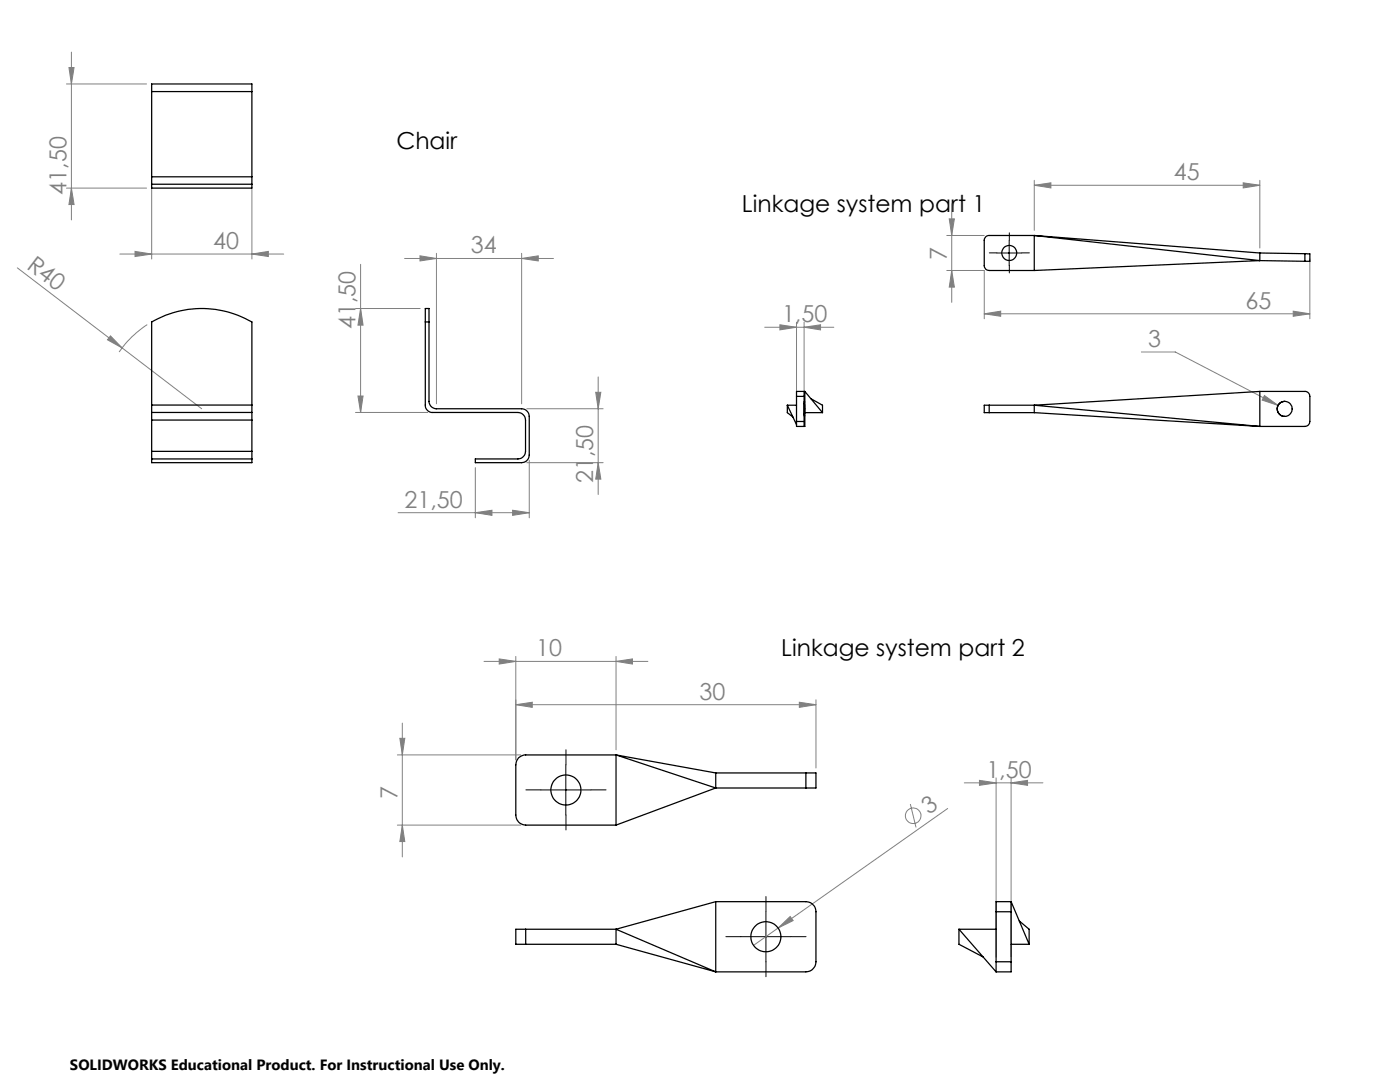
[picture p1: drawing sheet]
<svg xmlns="http://www.w3.org/2000/svg" width="279mm" height="216mm" viewBox="0 0 279 216" stroke-linecap="round" stroke-linejoin="round" font-family="sans-serif">
<g fill="none" stroke="#808080" stroke-width=".2">
<path d="M13.3 16.8h15.9M13.8 13.5h1l-.5 3.3zM14.3 10.4v33.5M13.3 37.5h15.9M14.3 37.5l.5 3.3h-1zM30.3 37.8v13.9M50.3 37.8v13.9M206.4 37l3.3-.5v1zM206.4 36v10M206.4 37h45M248.1 36.5l3.3 .5-3.3 .5zM251.4 36v13.5"/>
<path d="M3.5 53.4l36.8 28.2M23.9 50.7h32.7M27 50.2l3.3 .5-3.3 .5zM50.3 50.7l3.3-.5v1zM72 52.7v29.6M80.8 51.6h29.7M83.8 51l3.3 .6-3.3 .5zM87.1 50.6v30M104.1 51.6l3.3-.6v1.1zM104.1 50.6v30M188.9 54h7.5v9.6M188.9 47h7.5"/>
<path d="M189.4 43.7h1.1l-.6 3.3zM189.9 54l.6 3.3h-1.1zM189.9 40.6v19.7M261.4 51.6v12M22 67l2.4 2.4-3-1.6zM29.4 64.8a19.4 19.4 0 0 0-5.6 5.4M70.9 61.6h13M71.4 79h1.1l-.5 3.3zM72 61.6l.5 3.3h-1.1zM118.9 78.3h1l-.5 3.3zM119.4 75.2v23.5M152.6 65.3h13.8"/>
<path d="M155.6 64.8l3.4 .5-3.4 .5zM159 64.3v13.8M160.5 65.3l3.3-.5v1zM160.5 64.3v13.8M196.4 62.6l3.3-.5v1zM196.4 62.6h65M227.8 70.2h6.8l20.5 10.7M252.3 78.9l2.8 2-3.2-1.1zM258.1 62.1l3.3 .5-3.3 .5zM70.9 82.3h14.5M94.9 93.3v10M105.1 81.6h15.3"/>
<path d="M105.1 92.3h15.3M105.6 91.8v11.5M119.4 92.3l.5 3.3h-1zM79.4 102.3h26.2M94.9 102.3l3.3-.5v1zM102.3 101.8l3.3 .5-3.3 .5zM96.6 132h32.7M99.6 131.5l3.3 .5-3.3 .5zM102.9 131v20.6M122.9 132l3.3-.5v1zM122.9 131v18.6M162.8 139.6v13.6"/>
<path d="M79.3 150.6h24.6M79.8 147.3h1l-.5 3.3zM80.3 144.3v26.7M102.9 140.6l3.3-.5v1zM102.9 140.6h59.9M159.5 140.1l3.3 .5-3.3 .5zM192.4 156.2h15.7M195.5 155.7l3.3 .5-3.3 .5zM198.8 155.2v35.7M201.8 156.2l3.3-.5v1zM201.8 155.2v35.7M79.3 164.6h24.6"/>
<path d="M80.3 164.6l.5 3.3h-1zM181.7 160.4l1.1 4.7M189.1 161.3l-33.8 23.9M155.3 185.2l2.4-2.3 .6 .8zM155.3 185.2l-4.9 3.4"/>
<circle cx="182.2" cy="162.8" r="1.55"/>
</g>
<path d="M198.9 50.5h-1.5M201.4 48v-1.5M201.4 53v1.5M203.9 50.5h1.5M108 157.6h-3M113 152.6v-3M118 157.6h3M113 162.6v3M147.9 186.9h-3M152.9 181.9v-3M152.9 191.9v3M157.9 186.9h3" fill="none" stroke="#000" stroke-width=".2" stroke-dasharray="15.2 1.3 1.3 1.3"/>
<path d="M198.9 50.5h5M201.4 48v5M108 157.6h9.9M112.9 152.6v10M147.8 186.9h10M152.9 181.9v10" fill="none" stroke="#000" stroke-width=".2"/>
<g fill="#808080">
<path d="M22 67l2.4 2.4-3-1.6z"/>
<path d="M155.3 185.2l2.4-2.3 .6 .8z"/>
<path d="M102.3 101.8l3.3 .5-3.3 .5zM94.9 102.3l3.3-.5v1zM122.9 132l3.3-.5v1zM99.6 131.5l3.3 .5-3.3 .5z"/>
<path d="M83.8 51l3.3 .6-3.3 .5zM104.1 51.6l3.3-.6v1.1zM252.3 78.9l-.4 .9 3.2 1.1zM196.4 62.6l3.3-.5v1zM258.1 62.1l3.3 .5-3.3 .5zM206.4 37l3.3-.5v1zM248.1 36.5l3.3 .5-3.3 .5zM155.6 64.8l3.4 .5-3.4 .5zM160.5 65.3l3.3-.5v1zM102.9 140.6l3.3-.5v1zM159.5 140.1l3.3 .5-3.3 .5z"/>
<path d="M27 50.2l3.3 .5-3.3 .5zM50.3 50.7l3.3-.5v1z"/>
<path d="M71.4 79h1.1l-.5 3.3zM72 61.6l.5 3.3h-1.1z"/>
<path d="M13.8 13.5h1l-.5 3.3zM14.3 37.5l.5 3.3h-1zM118.9 78.3h1l-.5 3.3zM119.4 92.3l.5 3.3h-1zM189.4 43.7h1.1l-.6 3.3zM189.9 54l.6 3.3h-1.1zM79.8 147.3h1l-.5 3.3zM80.3 164.6l.5 3.3h-1z"/>
<path d="M195.5 155.7l3.3 .5-3.3 .5zM201.8 156.2l3.3-.5v1z"/>
</g>
<g fill="none" stroke="#000" stroke-width=".25">
<path d="M30.3 18.3v-1.5h20v1.5M30.3 18.3v17M30.3 18.3h20M50.3 18.3v17M30.3 36.8h20M30.3 36.8v.7h20v-.7M30.3 35.3v1.5M30.3 35.3h20M50.3 35.3v1.5M206.4 47h-9a.96 .96 0 0 0-1 1v5a.96 .96 0 0 0 1 1h9M206.4 47v7M206.4 47l45 5"/>
<path d="M206.4 47l45 3.5M251.4 50.5v1.5M251.4 52l-45 2M251.4 50.5l9 .1M251.4 52l9 .1M260.4 50.6l1 .1v1.4h-1M260.4 50.6v1.5M84.9 64.2v16.6a1.44 1.44 0 0 0 1.5 1.5h17a1.56 1.56 0 0 1 1.5 1.5v6.3a1.56 1.56 0 0 1-1.5 1.5h-8.5v.7h9.2a1.49 1.49 0 0 0 1.5-1.5v-7.7a1.56 1.56 0 0 0-1.5-1.5h-17a1.49 1.49 0 0 1-1.5-1.5v-15.9M84.9 64.2v-2.6h.7v2.6M84.9 64.2h.7M159 79.1v5M159 79.1h1.5"/>
<path d="M160.5 78.1v1M160.5 79.1v5M160.6 78.1h-1.6v1M160.6 78.1v7h-1.6v-1M160.6 78.1l3.5 4.2M161.9 79.6l2.2 1.3v1.4M251.4 78.1h9a.96 .96 0 0 1 1 1v5a.96 .96 0 0 1-1 1h-9M251.4 78.1l-45 2.8M251.4 78.1v7M30.3 80.8v1.5M30.3 80.8v-16.6a20 20 0 0 1 20 0v16.6M30.3 90.1v1.5"/>
<path d="M30.3 82.3v1.5M30.3 80.8h20M30.3 82.3h20M30.3 91.6v.7h20v-.7M30.3 83.8v6.3M30.3 91.6h20M30.3 90.1h20M30.3 83.8h20M50.3 80.8v1.5M50.3 90.1v1.5M50.3 82.3v1.5M50.3 83.8v6.3"/>
<path d="M157.1 80.9h1.9M157.1 80.9l1.9 3.8M157.1 80.9v1.4l1.2 .9M159 84.1h1.5M160.5 84.1v1M160.5 80.1v3zM160.6 82.3h3.5M197.4 80.9h-1v1.4h1M197.4 82.3h9M197.4 80.9v1.4M197.4 80.9h9M206.4 80.9v1.4"/>
<path d="M206.4 80.9l45 4.2M206.4 82.3l45 2.8M256.4 80.1a1.5 1.5 0 0 0-1.5 1.5 1.5 1.5 0 0 0 1.5 1.5M122.9 150.6h-18a1.93 1.93 0 0 0-2 2v10a1.99 1.99 0 0 0 2 2h18M122.9 150.6v14M122.9 150.6l19.9 6.6M122.9 150.6l19.9 3.6M142.8 154.2v3M142.8 157.2l-19.9 7.4M142.8 157.2h18M142.8 154.2h18M160.8 154.2h2v3h-2"/>
<path d="M160.8 154.2v3M142.8 179.9h18a2.05 2.05 0 0 1 2 2v10a2.05 2.05 0 0 1-2 2h-18M142.8 179.9l-19.9 5.5M142.8 179.9v14M201.8 179.9h-3v2M201.8 179.9v2M201.8 179.9l3.6 8.5M104.9 185.4h-2v3h2M104.9 185.4v3M104.9 185.4h18M104.9 188.4h18M122.9 185.4v3"/>
<path d="M122.9 185.4l19.9 8.5M122.9 188.4l19.9 5.5M191.4 185.4h7.4M191.4 185.4l7.4 8.5M191.4 185.4v3l4.8 2.6M198.8 191.9v2M198.8 181.9h3M198.8 191.9h3M198.8 181.9v10M201.8 191.9v2h-3M201.8 188.4h3.6M201.8 181.9v10"/>
<path d="M203.4 183.8l2 1.6v3"/>
<circle cx="201.4" cy="50.5" r="1.5"/>
<circle cx="256.4" cy="81.6" r="1.51"/>
<circle cx="112.9" cy="157.6" r="3"/>
<circle cx="152.9" cy="186.9" r="3"/>
</g>
<g font-size="4.7">
<text x="79.1" y="29.8">Chair</text>
<text x="148.1" y="42.4">Linkage system part 1</text>
<text x="155.9" y="130.8">Linkage system part 2</text>
</g>
<g font-size="4.7" fill="#808080">
<text x="234.3" y="35.9">45</text>
<text x="13.3" y="38.9" transform="rotate(-90 13.3 38.9)">41,50</text>
<text x="5.1" y="53.4" transform="rotate(37 5.1 53.4)">R40</text>
<text x="42.6" y="49.7">40</text>
<text x="94" y="50.5">34</text>
<text x="189" y="51.9" transform="rotate(-90 189 51.9)">7</text>
<text x="71" y="65.6" transform="rotate(-90 71 65.6)">41,50</text>
<text x="156.1" y="64.3">1,50</text>
<text x="248.6" y="61.6">65</text>
<text x="229.1" y="69.2">3</text>
<text x="80.7" y="101.3">21,50</text>
<text x="118.4" y="96.5" transform="rotate(-90 118.4 96.5)">21,50</text>
<text x="107" y="131">10</text>
<text x="139.6" y="139.6">30</text>
<text x="196.8" y="155.2">1,50</text>
<text x="79.3" y="159.5" transform="rotate(-90 79.3 159.5)">7</text>
<text x="185.4" y="162.7" transform="rotate(-35 185.4 162.7)">3</text>
</g>
<text font-size="3" x="14" y="213.5">SOLIDWORKS Educational Product. For Instructional Use Only.</text>
</svg>
